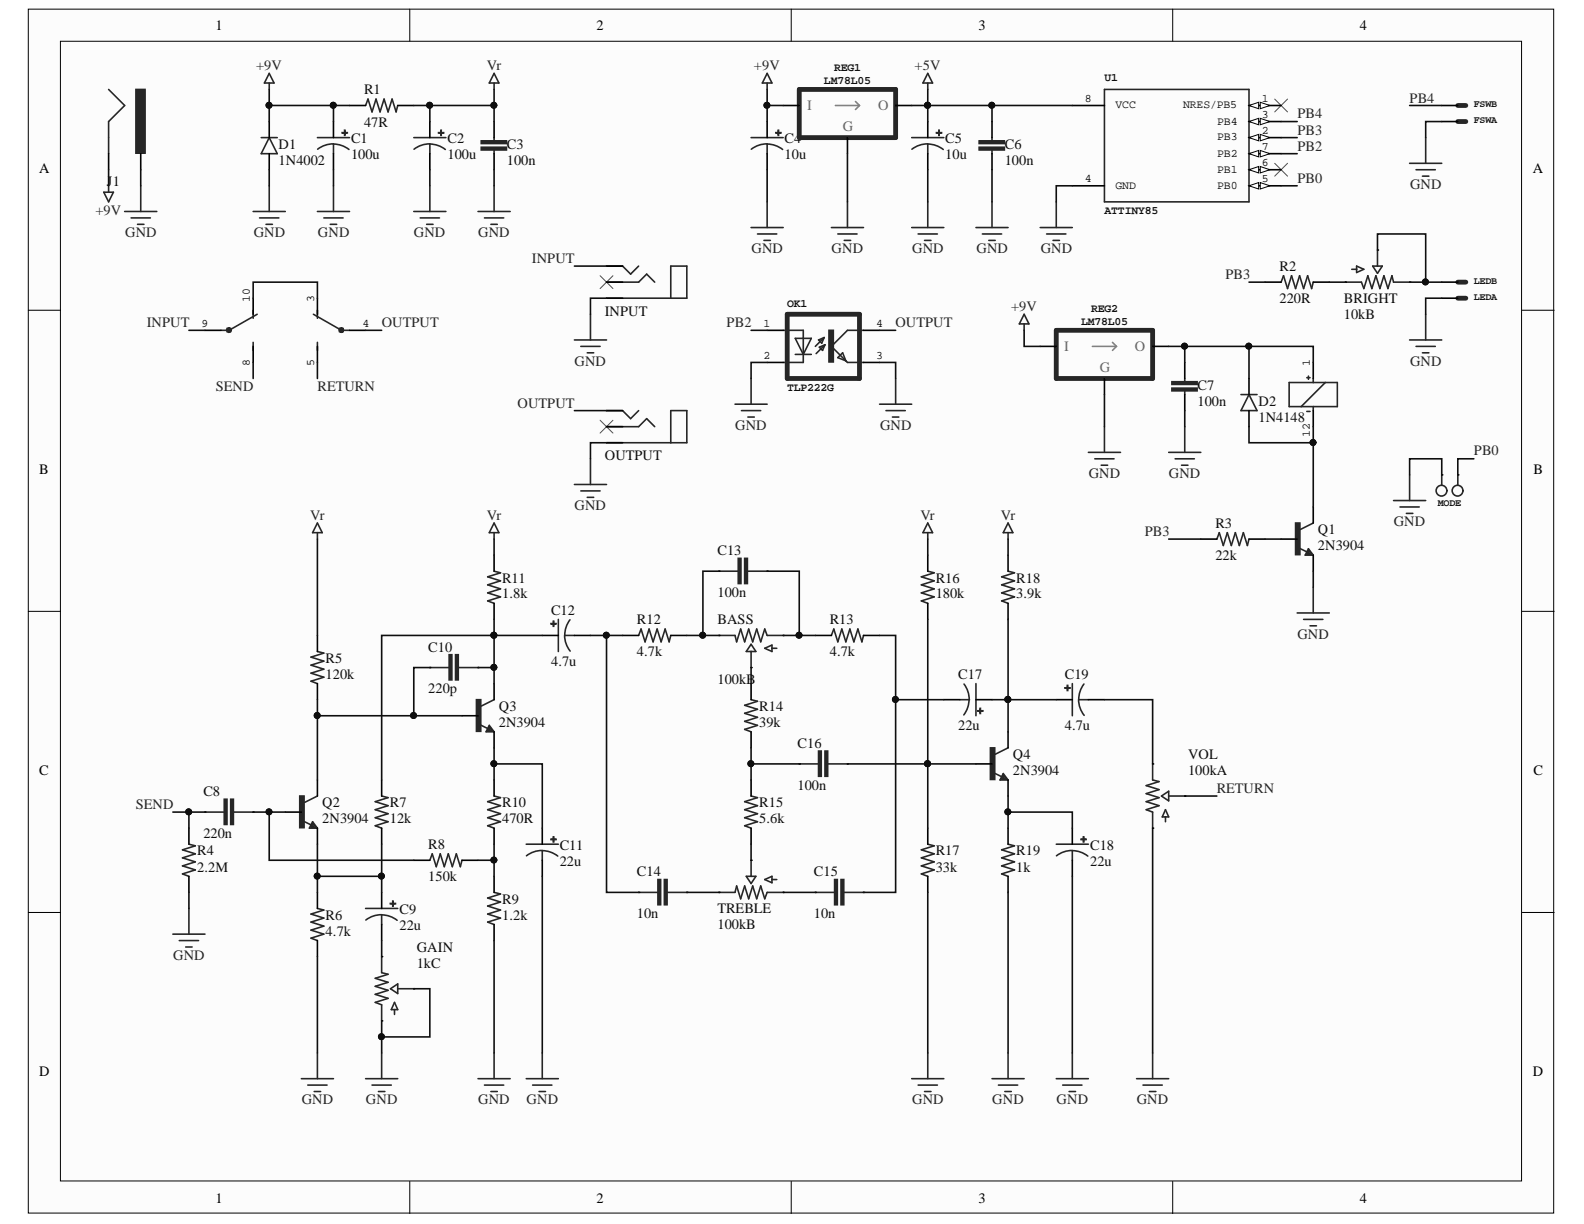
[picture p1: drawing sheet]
# Altium project Shining Pig.PrjPCB
1 sheet, 60 parts. Net scope: global (net labels, ports and power ports of the same name join across sheets).
Board file: Shining Pig.PcbDoc

## Sheet Shining Pig.SchDoc
size A

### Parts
BASS  100kB  [ALPHA_16mm_BOTTOM]
BRIGHT  10kB  [BOURNS_3362P]
C1  100u  [ELEC_063_025]
C2  100u  [ELEC_063_025]
C3  100n  [CER_050]
C4  10u  [ELEC_040_020]
C5  10u  [ELEC_040_020]
C6  100n  [CER_050]
C7  100n  [CER_050]
C8  220n  [FILMBOX_SMALL]
C9  22u  [ELEC_LESR_050_020]
C10  220p  [CER_050]
C11  22u  [ELEC_LESR_050_020]
C12  4.7u  [ELEC_LESR_050_020]
C13  100n  [FILMBOX_SMALL]
C14  10n  [FILMBOX_SMALL]
C15  10n  [FILMBOX_SMALL]
C16  100n  [FILMBOX_SMALL]
C17  22u  [ELEC_LESR_050_020]
C18  22u  [ELEC_LESR_050_020]
C19  4.7u  [ELEC_LESR_050_020]
D1  1N4002  [DO41_2]
D2  1N4148  [DO35_2]
FSW  J_JST-XH-02  [JST-XH-02]  (value not drawn)  (parts A,B of 2)
GAIN  1kC  [ALPHA_16mm_BOTTOM]
INPUT  J_STEREO  [STEREO]  (value not drawn)
J1  J_DC_JACK  [DC_JACK]  (value not drawn)
K1  NA5W-K  [NA5]  (value not drawn)  (parts A,B,C of 3)
LED  J_JST-XH-02  [JST-XH-02]  (value not drawn)  (parts A,B of 2)
MODE  J_HEADER_2PINS  [HEADER_2PINS]  (value not drawn)
OK1  TLP222G  [DIL4]
OUTPUT  J_STEREO  [STEREO]  (value not drawn)
Q1  2N3904  [TO92]
Q2  2N3904  [TO92]
Q3  2N3904  [TO92]
Q4  2N3904  [TO92]
R1  47R  [R_3_47R_025W]
R2  220R  [R_3_220R_025W]
R3  22k  [R_3_22k_025W]
R4  2.2M  [R_3_2,2M_025W]
R5  120k  [R_3_120k_025W]
R6  4.7k  [R_3_4.7k_025W]
R7  12k  [R_3_12k_025W]
R8  150k  [R_3_150k_025W]
R9  1.2k  [R_3_1.2k_025W]
R10  470R  [R_3_470R_025W]
R11  1.8k  [R_3_1.8k_025W]
R12  4.7k  [R_3_4.7k_025W]
R13  4.7k  [R_3_4.7k_025W]
R14  39k  [R_3_39k_025W]
R15  5.6k  [R_3_5.6k_025W]
R16  180k  [R_3_180k_025W]
R17  33k  [R_3_33k_025W]
R18  3.9k  [R_3_3.9k_025W]
R19  1k  [R_3_1k_025W]
REG1  LM78L05  [TO92]
REG2  LM78L05  [TO92]
TREBLE  100kB  [ALPHA_16mm_BOTTOM]
U1  ATTINY85  [DIP8]
VOL  100kA  [ALPHA_16mm_BOTTOM]

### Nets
+5V: C5.+ C6.2 REG1.3(VO) U1.8(VCC)
+9V: C1.+ C4.+ D1.C J1.GND R1.1 REG1.1(VI) REG2.1(VI)
GND: C1.- C2.- C3.2 C4.- C5.- C6.1 C7.2 C11.- C18.- D1.A FSW.2(S) GAIN.1 GAIN.2 INPUT.S J1.PWR LED.2(S) MODE.1 OK1.2(C) OK1.3(EMIT) OUTPUT.S Q1.3(E) R4.1 R6.1 R9.1 R17.1 R19.1 REG1.2(GND) REG2.2(GND) U1.4(GND) VOL.1
Vr: C2.+ C3.1 R1.2 R5.2 R11.2 R16.2 R18.2
INPUT: INPUT.T K1.9(P)
OUTPUT: K1.4(P) OK1.4(COL) OUTPUT.T
PB0: MODE.2 U1.5(PB0)
PB2: OK1.1(A) U1.7(PB2)
PB3: R2.1 R3.1 U1.2(PB3)
PB4: FSW.1(S) U1.3(PB4)
RETURN: K1.5(S) VOL.2
SEND: C8.2 K1.8(S) R4.2
NetBASS_1: BASS.1 C13.1 R13.1
NetBASS_2: BASS.2 R14.2
NetBASS_3: BASS.3 C13.2 R12.2
NetBRIGHT_1: BRIGHT.1 R2.2
NetBRIGHT_2: BRIGHT.2 BRIGHT.3 LED.1(S)
NetC7_1: C7.1 D2.C K1.1(+) REG2.3(VO)
NetC8_1: C8.1 Q2.2(B) R8.1
NetC9_+: C9.+ Q2.3(E) R6.2 R7.1
NetC9_-: C9.- GAIN.3
NetC10_1: C10.1 C12.+ Q3.1(C) R7.2 R11.1
NetC10_2: C10.2 Q2.1(C) Q3.2(B) R5.1
NetC11_+: C11.+ Q3.3(E) R10.2
NetC12_-: C12.- C14.2 R12.1
NetC14_1: C14.1 TREBLE.3
NetC15_1: C15.1 C17.- R13.2
NetC15_2: C15.2 TREBLE.1
NetC16_1: C16.1 Q4.2(B) R16.1 R17.2
NetC16_2: C16.2 R14.1 R15.2
NetC17_+: C17.+ C19.+ Q4.1(C) R18.1
NetC18_+: C18.+ Q4.3(E) R19.2
NetC19_-: C19.- VOL.3
NetD2_A: D2.A K1.12(-) Q1.1(C)
NetK1_3: K1.3(O) K1.10(O)
NetQ1_2: Q1.2(B) R3.2
NetR8_2: R8.2 R9.2 R10.1
NetR15_1: R15.1 TREBLE.2

Not connected (* = marked no-connect by the designer): INPUT R*; OUTPUT R*; U1 1(NRES/PB5)* 6(PB1)*
